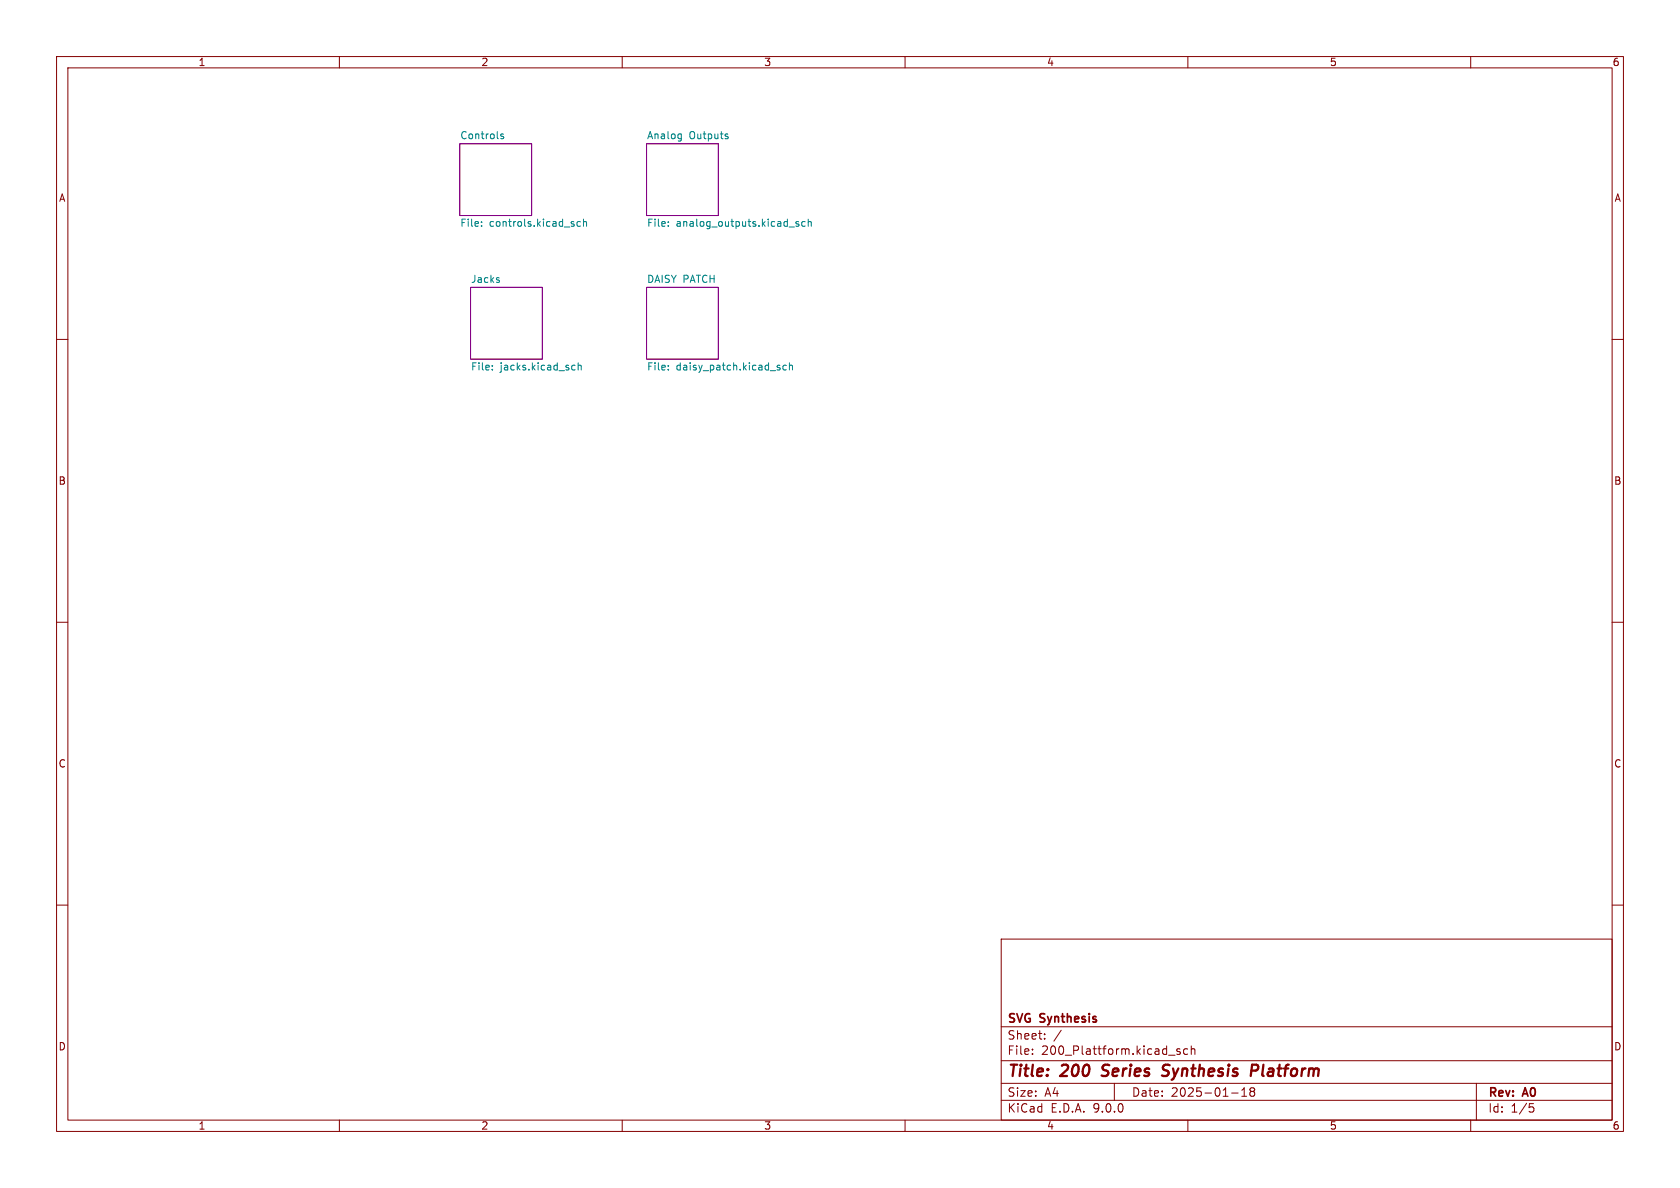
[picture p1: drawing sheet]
<svg xmlns="http://www.w3.org/2000/svg" width="297mm" height="210mm" viewBox="0 0 297 210" stroke-linecap="round" stroke-linejoin="round" font-family="sans-serif">
<path d="M0 0h297v210h-297z" fill="#fff" stroke="#fff" stroke-width=".18"/>
<g fill="none" stroke="#840000" stroke-width=".18">
<path d="M10 10h277v190h-277zM12 12h273v186h-273zM60 10v2M110 10v2M160 10v2M210 10v2M260 10v2M10 60h2M285 60h2M10 110h2M285 110h2M10 160h2"/>
<path d="M177 166h108v32h-108zM285 160h2M60 198v2M110 198v2M160 198v2M177 194.5h108M177 191.5h108M177 187.5h108M177 181.5h108M182.5 186.3v.1M182.5 185.5v.1M184.7 183.6v.1"/>
<path d="M184.7 182.8v.1M187.6 182.1l-1.3 2M197 191.5v3M206.6 186.5h1.1M208.6 185.5l-.4-.1-.2 .2 .1 .2 .5 .2v.3h-.6M210 185.5l-.5-.1-.3 .3v.4l.2 .2h.6M210 198v2M210.6 185.5l.2-.1 .4 .1v.9M210.6 184.9v1.5M217.7 193.2h1.2M219.5 193.8h.9M219.5 192.7l.5-.4v1.5"/>
<path d="M221 192.4v.3l.2 .2M221.2 192.9l-.2 .3v.5l.2 .1 .5-.1 .1-.2-.1-.4-.2-.2M221.2 192.3l.5 .1 .1 .2-.3 .3M221.2 192.9h.3M260 198v2M261 191.5v6.5M270.4 195.1h.7M270.5 195.7h.4l.3 .3-.2 .5-.5 .1"/>
</g>
<path d="M194.7 190.1l.3 .1M195.1 188.4l-.2 .2 .1 .4M206.5 190a.85 .85 0 0 1-1.1 .1M206.5 188.2l-.7 .1a.46 .46 0 0 0-.2 .5 .46 .46 0 0 0 .3 .4l.6 .2M221.4 188.2l.9 .1a.58 .58 0 0 1-.3 1h-.8" fill="none" stroke="#840000" stroke-width=".4"/>
<path d="M81.3 25.4h12.7v12.7h-12.7zM114.3 25.4h12.7v12.7h-12.7zM83.2 50.8h12.7v12.7h-12.7zM114.3 50.8h12.7v12.7h-12.7z" fill="none" stroke="#840084" stroke-width=".18"/>
<g fill="none" stroke="#008484" stroke-width=".18">
<path d="M85.1 39.9v.1M85.1 39.2v.1M89 23.7h-.3l-.2 .2 .1 .1 .4 .2v.3h-.5M102.6 39.2h-.4l-.2 .2 .1 .5h.5M103.2 39.3l.1-.1h.3l.1 .8M103.2 38.7v1.3M118.1 39.2v.1M118.1 39.9v.1M120.1 23.7h.3M120.4 24.5h-.3M120.4 23.7v1l-.2 .2M128.6 24.1l.1 .2-.1 .2"/>
<path d="M128.6 23.7h.1M141.2 39.2h-.3l-.2 .1 .1 .2 .4 .1v.3h-.5M142.3 39.2h-.3l-.3 .2 .2 .5h.4M142.9 39.3l.2-.1h.3v.8M142.9 38.7v1.3M88.2 49.6v.3M87 65.3v.1M87 64.6v.1M101.2 65.3h.5M101.2 64.6h.5M102.2 64.7l.2-.1h.3l.1 .8M102.2 64.1v1.3"/>
<path d="M118.1 65.3v.1M118.1 64.6v.1M137.7 65l.2 .2-.2 .2M137.7 64.6h.2M139 64.6h-.3l-.3 .2 .1 .5h.5M139.6 64.7l.1-.1h.3l.1 .8M139.6 64.1v1.3"/>
</g>
<g font-size="2.8" fill="#840000">
<text x="178" y="190.9">Title:</text>
<text x="187.7" y="190.9">200</text>
<text x="195.7" y="190.9">Series</text>
<text x="207.2" y="190.9">Synthesis</text>
<text x="223.6" y="190.9">Platform</text>
</g>
<g font-size="2.1" fill="#840000">
<text x="178" y="184">Sheet:</text>
<text x="178" y="181.2">SVG</text>
<text x="184" y="181.2">Synthesis</text>
<text x="178" y="186.7">File:</text>
<text x="184.1" y="186.7">200_Plattform.kicad_sch</text>
<text x="178" y="196.9">KiCad</text>
<text x="178" y="194.1">Size:</text>
<text x="184.7" y="194.1">A4</text>
<text x="185.7" y="196.9">E.D.A.</text>
<text x="193.3" y="196.9">9.0.0</text>
<text x="200" y="194.1">Date:</text>
<text x="207" y="194.1">2025-01-18</text>
<text x="263" y="194.3">Rev:</text>
<text x="263" y="196.9">Id:</text>
<text x="267.1" y="196.9">1/5</text>
<text x="269.4" y="194.3">A0</text>
</g>
<g font-size="1.8" fill="#840000">
<text x="35" y="11.9">1</text>
<text x="85" y="11.9">2</text>
<text x="135" y="11.9">3</text>
<text x="185" y="11.9">4</text>
<text x="235" y="11.9">5</text>
<text x="285" y="11.9">6</text>
<text x="10.3" y="35.9">A</text>
<text x="285.3" y="35.9">A</text>
<text x="10.3" y="85.9">B</text>
<text x="285.3" y="85.9">B</text>
<text x="10.3" y="135.9">C</text>
<text x="285.3" y="135.9">C</text>
<text x="10.3" y="185.9">D</text>
<text x="285.3" y="185.9">D</text>
<text x="35" y="199.9">1</text>
<text x="85" y="199.9">2</text>
<text x="135" y="199.9">3</text>
<text x="185" y="199.9">4</text>
<text x="235" y="199.9">5</text>
<text x="285" y="199.9">6</text>
</g>
<g font-size="1.8" fill="#008484">
<text x="81.3" y="24.7">Controls</text>
<text x="114.3" y="24.7">Analog</text>
<text x="121.8" y="24.7">Outputs</text>
<text x="81.3" y="40.4">File:</text>
<text x="86.5" y="40.4">controls.kicad_sch</text>
<text x="114.3" y="40.4">File:</text>
<text x="119.5" y="40.4">analog_outputs.kicad_sch</text>
<text x="83.2" y="50.1">Jacks</text>
<text x="114.3" y="50.1">DAISY PATCH</text>
<text x="83.2" y="65.8">File:</text>
<text x="88.4" y="65.8">jacks.kicad_sch</text>
<text x="114.3" y="65.8">File:</text>
<text x="119.5" y="65.8">daisy_patch.kicad_sch</text>
</g>
</svg>
